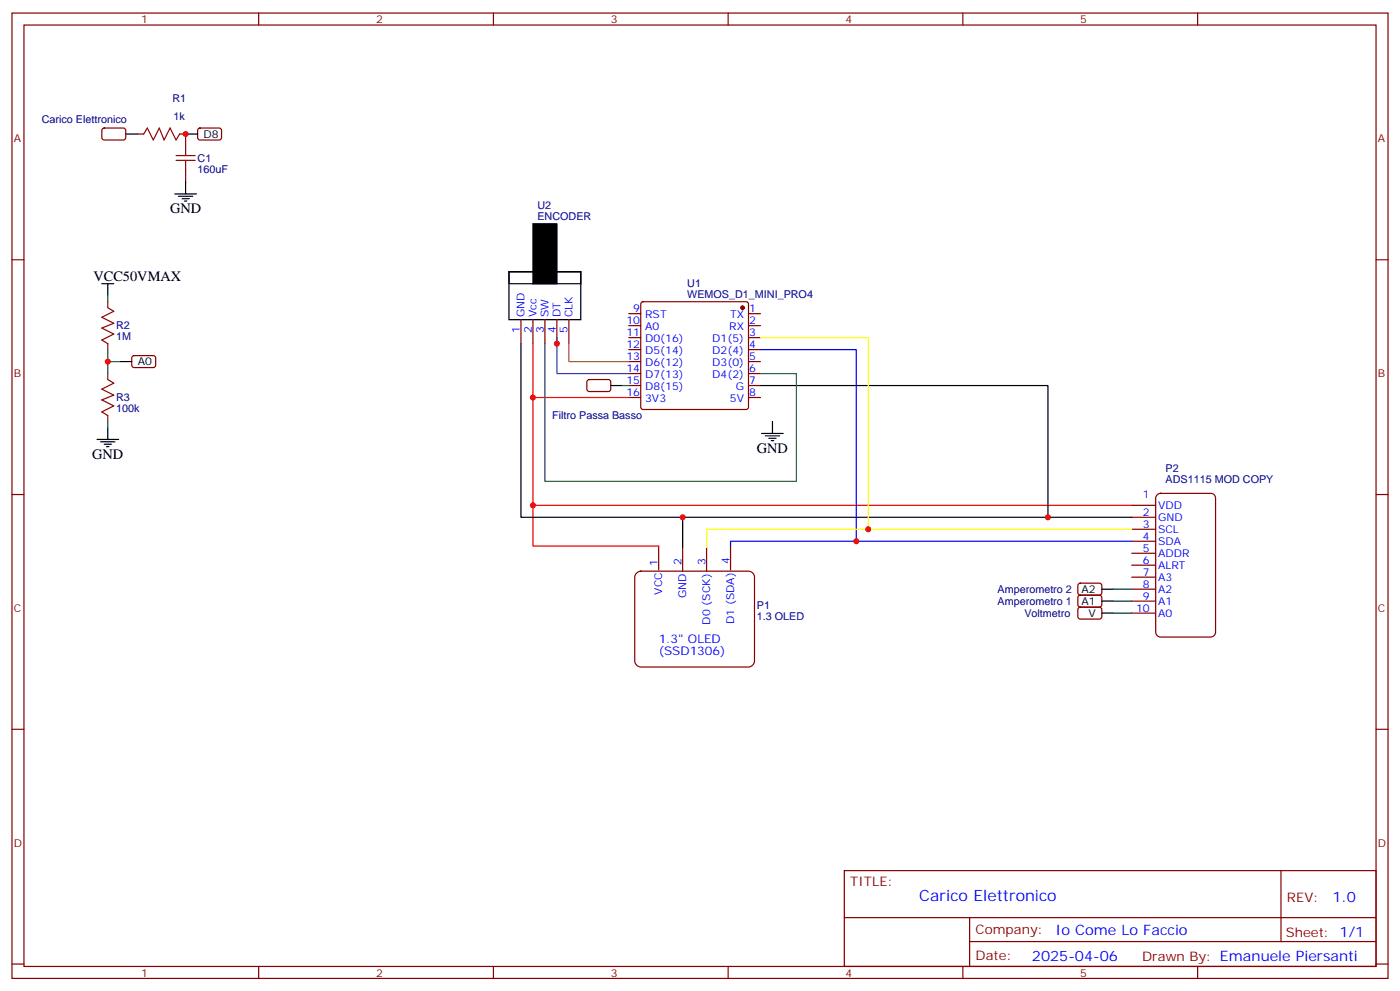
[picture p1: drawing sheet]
<svg xmlns="http://www.w3.org/2000/svg" width="412mm" height="292mm" viewBox="0 0 412 292" stroke-linecap="round" stroke-linejoin="round" font-family="sans-serif">
<g fill="none" stroke="#870000" stroke-width=".35">
<path d="M3.5 3.8h405.4v284.4h-405.4zM7.1 7.4h398.2v277.3h-398.2zM76.2 3.8v3.6M145.3 3.8v3.6M214.5 3.8v3.6M283.6 3.8v3.6M352.8 3.8v3.6M3.5 76.5h3.6M405.3 76.5h3.6M153.5 94.2v7M157 94.2v7M160.5 94.2v7"/>
<path d="M164 94.2v7M167.6 94.2v7M185.2 92.4h3.5M185.2 95.9h3.5M185.2 99.4h3.5M189 89.1l.4-.2h30.4l.5 .2 .2 .5v30.3l-.2 .5-.5 .2h-30.4l-.5-.2-.2-.5v-30.3zM220.5 92.4h3.5M220.5 95.9h3.5M220.5 99.4h3.5M185.2 103h3.5M185.2 106.5h3.5M185.2 110h3.5"/>
<path d="M185.2 113.6h3.5M185.2 117.1h3.5M220.5 103h3.5M220.5 106.5h3.5M220.5 110h3.5M220.5 113.6h3.5M220.5 117.1h3.5M3.5 145.7h3.6M405.3 145.7h3.6M187.6 168.8l1.1-.6h31.8a1.76 1.76 0 0 1 1.7 1.8v24.7a1.89 1.89 0 0 1-1.7 1.8h-31.8a1.89 1.89 0 0 1-1.7-1.8v-24.7zM194 160.8v7.1M201.1 161.2v7"/>
<path d="M208.1 161.2v7M215.2 160.8v7.1M3.5 214.8h3.6M405.3 214.8h3.6M248.7 256.4h156.6v28.3h-156.6zM377.3 256.5v20.8M248.7 270.3h156.5M285.6 277.3h119.6M285.6 270.3v14.1M3.5 284h3.6M76.2 284.7v3.5M145.3 284.7v3.5"/>
<path d="M214.5 284.7v3.5M283.6 284.7v3.5M352.8 284.7v3.5M405.3 284h3.6"/>
</g>
<circle cx="218.7" cy="90.6" r=".53" fill="#870000" stroke="#870000" stroke-width=".35"/>
<path d="M149.9 80h21.2v14.2h-21.2zM149.9 80h21.2v3.6h-21.2z" fill="none" stroke="#000" stroke-width=".35"/>
<path d="M157 65.9h7v17.7h-7z" fill="#000" stroke="#000" stroke-width=".35"/>
<path d="M340.7 145.9l1.1-.6h14.9a1.41 1.41 0 0 1 1.4 1.4v39.5a1.51 1.51 0 0 1-1.4 1.4h-14.9a1.51 1.51 0 0 1-1.4-1.4v-39.5z" fill="#fff" stroke="#800000" stroke-width=".35"/>
<g fill="none" stroke="#870000" stroke-width=".35">
<path d="M30.2 37.9l.5-.2 5.9 .1 .4 .6v2.4l-.7 .4h-5.9l-.4-.7v-2.1zM40.6 39.5h1.7M52.9 39.5h1.8v3.5M58.4 37.9l.5-.2 5.9 .1 .5 .6-.1 2.4-.6 .4h-6l-.4-.7v-2.1zM54.7 50.1v3.5M31.7 88.9v1.7M31.7 101.2v1.8M31.7 110v1.8M39 104.9l.5-.2 5.9 .1 .5 .6-.1 2.4-.6 .5-6-.1-.4-.6v-2.2zM173.1 112l.5-.2 5.9 .1 .4 .6v2.4l-.7 .4h-5.9l-.4-.7v-2.1zM31.7 122.4v1.7M333.4 159.4h7"/>
<path d="M333.4 155.9h7M333.4 152.4h7M333.4 148.8h7M317.7 175.5l.5-.2 5.9 .1 .5 .6-.1 2.4-.7 .4h-5.9l-.4-.7v-2.1zM317.7 172l.5-.2h5.9l.5 .7-.1 2.4-.7 .4-5.9-.1-.4-.6v-2.1zM317.7 179l.5-.2 5.9 .1 .5 .6-.1 2.4-.7 .5-5.9-.1-.4-.7v-2.1zM333.4 166.5h7M333.4 162.9h7M333.4 170h7M333.4 173.5h7M333.4 177.1h7M333.4 180.6h7"/>
</g>
<path d="M157 101.2v15.9h28.2M157 117.1v43.7h37M157 148.8h176.4" fill="none" stroke="#f00" stroke-width=".35"/>
<g fill="none" stroke="#000" stroke-width=".35">
<path d="M37 39.5h3.6M54.7 39.5h3.5M51.5 57.1h6.4M52.6 57.8h4.2M53.6 58.5h2.1M54.3 59.2h.7M54.7 53.6v3.5M30 83.6h3.5M31.7 83.6v3.5M35.3 106.5h3.5M153.5 101.2v51.2h47.6M179.9 113.6h3.5"/>
<path d="M224 113.6h84.7v38.8h24.7M28.6 129.4h6.3M29.6 130.1h4.3M30.7 130.8h2.1M31.4 131.6h.7M31.7 125.9v3.5M224.4 127.7h6.3M225.4 128.4h4.3M226.5 129.1h2.1M227.2 129.8h.7M227.5 124.1v3.6M308.7 152.4h-107.6v8.8"/>
<path d="M324.6 177.1h3.5M324.6 173.5h3.5M324.6 180.6h3.5"/>
</g>
<path d="M224 103h28.2v56.4h81.2M252.2 159.4h-37v1.4" fill="none" stroke="#00f" stroke-width=".35"/>
<path d="M224 99.4h31.8v56.5h77.6M255.8 155.9h-47.7v5.3" fill="none" stroke="#ff0" stroke-width=".35"/>
<path d="M167.6 101.2v5.3h17.6" fill="none" stroke="#963" stroke-width=".35"/>
<path d="M164 99.4v10.6h21.2" fill="none" stroke="#069" stroke-width=".35"/>
<path d="M160.5 101.2v40.6h74.1v-31.8h-10.6" fill="none" stroke="#363" stroke-width=".35"/>
<path d="M42.3 39.5l1.1-1.8 1.8 3.5 1.7-3.5 1.4 3.5 1.8-3.5 1.8 3.5 1-1.7M51.9 45.8h5.6M51.9 47.2h5.6M54.7 43v2.8M54.7 47.2v2.9M31.7 90.6l1.8 1.1-3.5 1.8 3.5 1.7-3.5 1.4 3.5 1.8-3.5 1.8 1.7 1M31.7 111.8l1.8 1.1-3.5 1.7 3.5 1.8-3.5 1.4 3.5 1.8-3.5 1.7 1.7 1.1" fill="none" stroke="#a10000" stroke-width=".35"/>
<path d="M31.7 87.1v1.8M31.7 103v7M31.7 106.5h3.6M183.4 113.6h1.8M31.7 124.1v1.8M328.1 173.5h5.3M328.1 177.1h5.3M328.1 180.6h5.3" fill="none" stroke="#008700" stroke-width=".35"/>
<g fill="#c00">
<circle cx="157" cy="148.8" r=".88"/>
<circle cx="252.2" cy="159.4" r=".88"/>
<circle cx="255.8" cy="155.9" r=".88"/>
<circle cx="164" cy="101.2" r=".88"/>
<circle cx="308.7" cy="152.4" r=".88"/>
<circle cx="157" cy="117.1" r=".88"/>
<circle cx="201.1" cy="152.4" r=".88"/>
<circle cx="54.7" cy="39.5" r=".88"/>
<circle cx="31.8" cy="106.5" r=".88"/>
</g>
<text font-size="4.6" fill="#00f" x="270.8" y="265.5">Carico Elettronico</text>
<g font-size="4.2">
<text x="50.1" y="62.8">GND</text>
<text x="27.5" y="82.9">VCC50VMAX</text>
<text x="27.2" y="135.1">GND</text>
<text x="223" y="133.3">GND</text>
</g>
<g font-size="4.2" fill="#00f">
<text x="392.5" y="265.7">1.0</text>
<text x="310.9" y="275.3">Io Come Lo Faccio</text>
<text x="304" y="283.1">2025-04-06</text>
</g>
<g font-size="3.9" fill="#800">
<text x="250.5" y="261">TITLE:</text>
<text x="379.1" y="265.7">REV:</text>
<text x="287.4" y="275.2">Company:</text>
<text x="378.7" y="275.8">Sheet: 1/1</text>
<text x="287.4" y="282.9">Date:</text>
<text x="336.4" y="283">Drawn By: Emanuele Piersanti</text>
</g>
<g font-size="3.5" fill="#00f">
<text x="194" y="189.4">1.3&quot; OLED</text>
<text x="194" y="192.9">(SSD1306)</text>
</g>
<g font-size="3.2" fill="#800">
<text x="41.6" y="6.8">1</text>
<text x="110.8" y="6.8">2</text>
<text x="179.9" y="6.8">3</text>
<text x="249.1" y="6.8">4</text>
<text x="318.2" y="6.8">5</text>
<text x="4.1" y="41.9">A</text>
<text x="405.9" y="41.9">A</text>
<text x="4.1" y="111.1">B</text>
<text x="405.9" y="111.1">B</text>
<text x="4.1" y="180.2">C</text>
<text x="405.9" y="180.2">C</text>
<text x="4.1" y="249.4">D</text>
<text x="405.9" y="249.4">D</text>
<text x="41.6" y="287.7">1</text>
<text x="110.8" y="287.7">2</text>
<text x="179.9" y="287.7">3</text>
<text x="249.1" y="287.7">4</text>
<text x="318.2" y="287.7">5</text>
</g>
<g font-size="3.2" fill="#000080">
<text x="50.8" y="30">R1</text>
<text x="51.1" y="35.3">1k</text>
<text x="12.3" y="36.2">Carico Elettronico</text>
<text x="58.2" y="47.7">C1</text>
<text x="58.2" y="50.9">160uF</text>
<text x="158.3" y="64.9">ENCODER</text>
<text x="158.3" y="61.7">U2</text>
<text x="202.4" y="87.7">WEMOS_D1_MINI_PRO4</text>
<text x="202.4" y="84.5">U1</text>
<text x="34.2" y="100.2">1M</text>
<text x="34.2" y="97">R2</text>
<text x="34.2" y="118.2">R3</text>
<text x="34.2" y="121.4">100k</text>
<text x="162.7" y="123.5">Filtro Passa Basso</text>
<text x="343.4" y="142.4">ADS1115 MOD COPY</text>
<text x="343.4" y="139.2">P2</text>
<text x="223" y="179.4">P1</text>
<text x="293.9" y="178.2">Amperometro 1</text>
<text x="293.9" y="174.7">Amperometro 2</text>
<text x="223" y="182.6">1.3 OLED</text>
<text x="301.8" y="181.7">Voltmetro</text>
</g>
<g font-size="3.2">
<text x="60" y="40.5">D8</text>
<text x="40.6" y="107.6">A0</text>
<text x="318.6" y="178.1">A1</text>
<text x="318.6" y="174.6">A2</text>
<text x="320.6" y="181.6">V</text>
</g>
<g font-size="3.2" fill="#00f">
<text x="154.5" y="93.5" transform="rotate(-90 154.5 93.5)">GND</text>
<text x="158" y="93.5" transform="rotate(-90 158 93.5)">Vcc</text>
<text x="161.6" y="93.5" transform="rotate(-90 161.6 93.5)">SW</text>
<text x="165.1" y="93.5" transform="rotate(-90 165.1 93.5)">DT</text>
<text x="168.6" y="93.5" transform="rotate(-90 168.6 93.5)">CLK</text>
<text x="184.5" y="95.6">10</text>
<text x="186.5" y="92">9</text>
<text x="190" y="93.8">RST</text>
<text x="215" y="93.8">TX</text>
<text x="220.7" y="92">1</text>
<text x="220.7" y="95.6">2</text>
<text x="153.1" y="97.9" transform="rotate(-90 153.1 97.9)">1</text>
<text x="156.6" y="97.9" transform="rotate(-90 156.6 97.9)">2</text>
<text x="160.2" y="97.9" transform="rotate(-90 160.2 97.9)">3</text>
<text x="163.7" y="97.9" transform="rotate(-90 163.7 97.9)">4</text>
<text x="167.2" y="97.9" transform="rotate(-90 167.2 97.9)">5</text>
<text x="184.5" y="99.1">11</text>
<text x="190" y="97.3">A0</text>
<text x="190" y="100.9">D0(16)</text>
<text x="209.8" y="100.9">D1(5)</text>
<text x="214.8" y="97.3">RX</text>
<text x="220.7" y="99.1">3</text>
<text x="184.5" y="102.6">12</text>
<text x="184.5" y="106.2">13</text>
<text x="190" y="104.4">D5(14)</text>
<text x="190" y="107.9">D6(12)</text>
<text x="209.8" y="104.4">D2(4)</text>
<text x="209.8" y="107.9">D3(0)</text>
<text x="220.7" y="102.6">4</text>
<text x="220.7" y="106.2">5</text>
<text x="184.5" y="109.7">14</text>
<text x="184.5" y="113.2">15</text>
<text x="190" y="111.4">D7(13)</text>
<text x="209.8" y="111.4">D4(2)</text>
<text x="220.7" y="109.7">6</text>
<text x="220.7" y="113.2">7</text>
<text x="184.5" y="116.7">16</text>
<text x="190" y="115">D8(15)</text>
<text x="190" y="118.5">3V3</text>
<text x="215" y="118.5">5V</text>
<text x="216.7" y="115">G</text>
<text x="220.7" y="116.7">8</text>
<text x="336.6" y="146.7">1</text>
<text x="341.1" y="149.9">VDD</text>
<text x="336.6" y="155.5">3</text>
<text x="336.6" y="152">2</text>
<text x="341.1" y="153.4">GND</text>
<text x="336.6" y="159.1">4</text>
<text x="341.1" y="160.5">SDA</text>
<text x="341.1" y="157">SCL</text>
<text x="193.7" y="166.8" transform="rotate(-90 193.7 166.8)">1</text>
<text x="200.7" y="166.5" transform="rotate(-90 200.7 166.5)">2</text>
<text x="207.8" y="166.5" transform="rotate(-90 207.8 166.5)">3</text>
<text x="214.8" y="166.1" transform="rotate(-90 214.8 166.1)">4</text>
<text x="336.6" y="166.1">6</text>
<text x="336.6" y="162.6">5</text>
<text x="341.1" y="167.5">ALRT</text>
<text x="341.1" y="164">ADDR</text>
<text x="336.6" y="169.7">7</text>
<text x="336.6" y="173.2">8</text>
<text x="341.1" y="171.1">A3</text>
<text x="195.1" y="175.2" transform="rotate(-90 195.1 175.2)">VCC</text>
<text x="202.1" y="176.2" transform="rotate(-90 202.1 176.2)">GND</text>
<text x="336.6" y="176.7">9</text>
<text x="341.1" y="174.6">A2</text>
<text x="341.1" y="178.1">A1</text>
<text x="209.2" y="184" transform="rotate(-90 209.2 184)">D0 (SCK)</text>
<text x="216.3" y="183.8" transform="rotate(-90 216.3 183.8)">D1 (SDA)</text>
<text x="334.6" y="180.2">10</text>
<text x="341.1" y="181.6">A0</text>
</g>
</svg>
